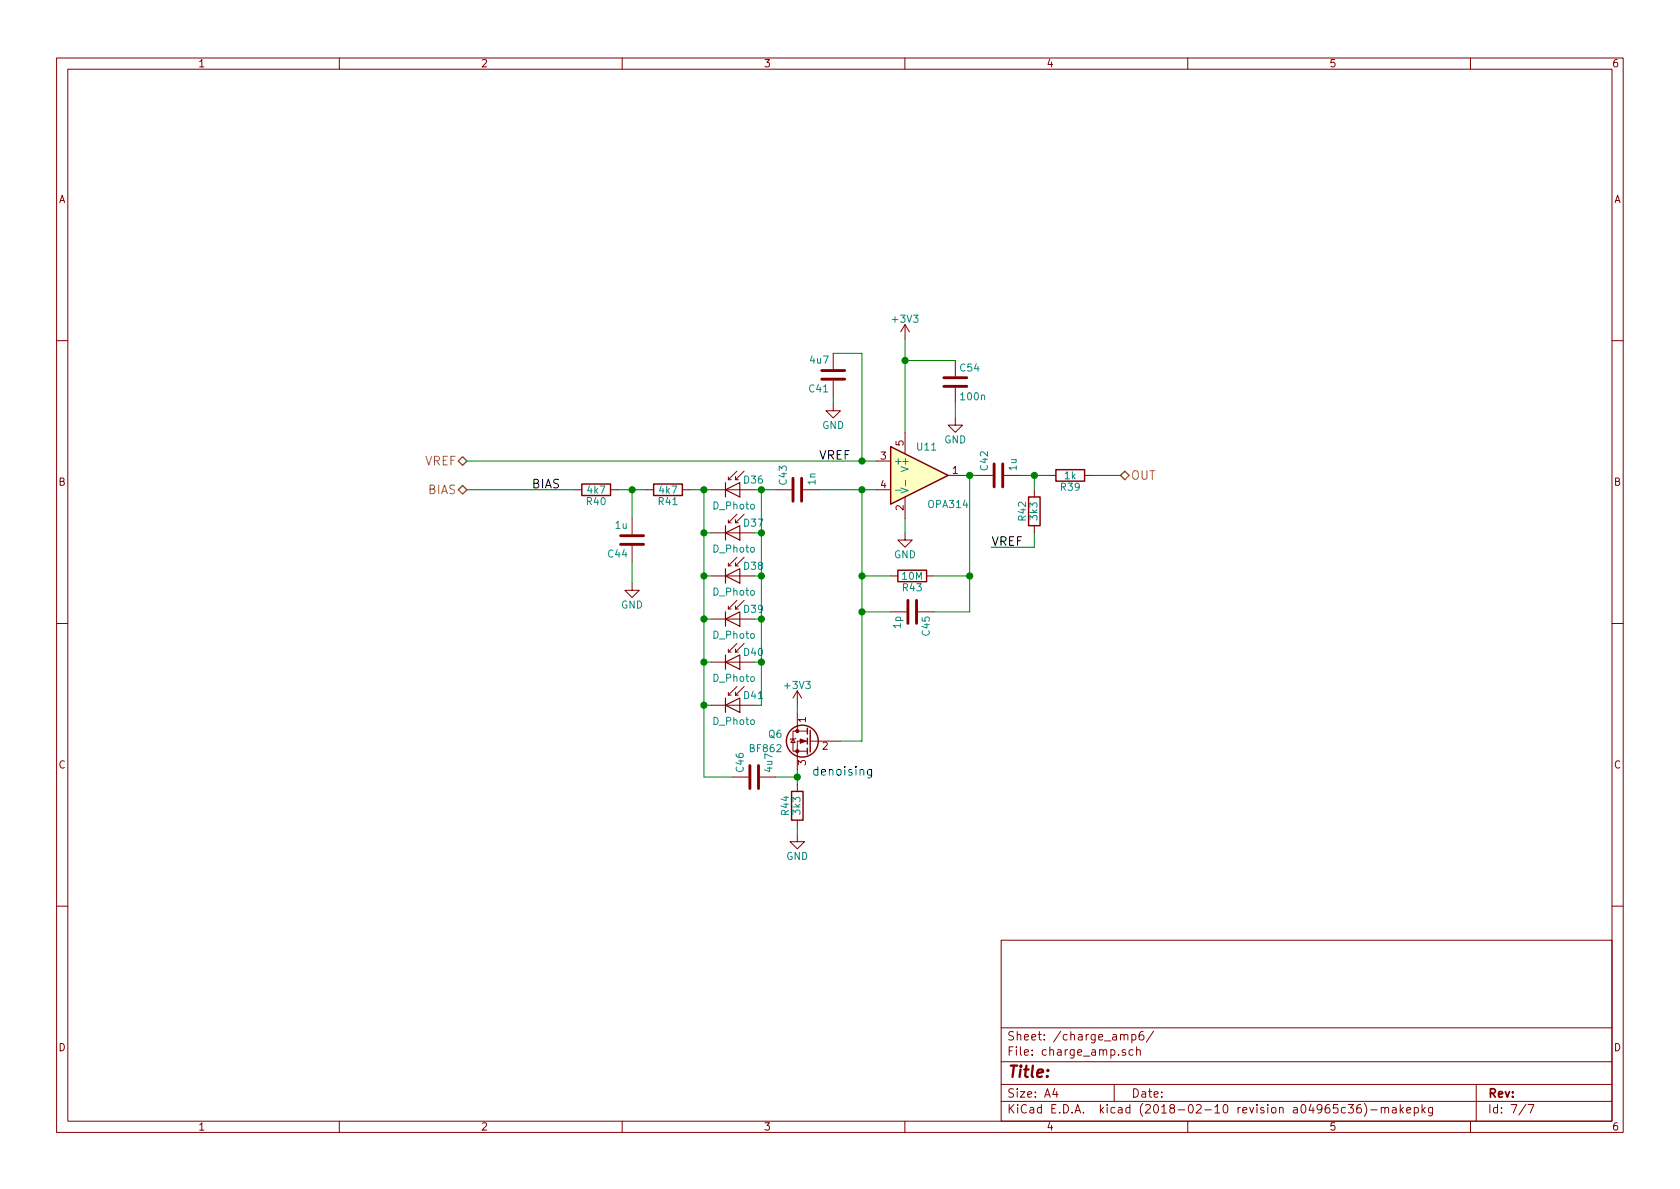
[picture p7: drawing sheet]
<svg xmlns="http://www.w3.org/2000/svg" width="297mm" height="210mm" viewBox="0 0 297 210" stroke-linecap="round" stroke-linejoin="round" font-family="sans-serif">
<g fill="none" stroke="#840000" stroke-width=".18">
<path d="M10 10.3h277v189.9h-277zM12 12.2h273v186.1h-273zM60 10.3v1.9M110 10.3v1.9M160 10.3v1.9M210 10.3v1.9M260 10.3v1.9M160 57.4v2.5M160 57.4l-.7 1.3M160 57.4l.8 1.3M10 60.2h2M147.3 71.4v1.2h1.3l-1.3 1.3-1.3-1.3h1.3"/>
<path d="M147.3 62.5v2.8M147.3 67.3v2.8M160 76.4v3.9M168.9 73.9v1.3h1.3l-1.3 1.2-1.3-1.2h1.3M168.9 63.7v2.8M168.9 68.6v2.8M285 60.2h2M101.6 86.6h1.3M107.9 86.6h1.3M111.8 91.7v2.8M111.8 96.5v2.8M114.3 86.6h1.3"/>
<path d="M120.6 86.6h1.3M125.7 86.6h7.6M125.7 94.2h7.6M128.8 84.8h.5M128.8 92.5h.5M130.3 83.3l-1.5 1.5v-.5M130.3 90.9l-1.5 1.6v-.6M130.3 98.5l-1.5 1.6v-.5M131.6 83.3l-1.6 1.5v-.5v.5h.6M131.6 90.9l-1.6 1.6v-.6v.6h.6M131.6 98.5l-1.6 1.6v-.5v.5h.6M137.2 86.6h2.8"/>
<path d="M142 86.6h2.8M154.9 86.6h2.6M154.9 81.5h2.6M160 94.2v1.3h1.3l-1.3 1.3-1.3-1.3h1.3M160 87.9v3.8M167.6 84.1h2.6M172.7 84.1h2.8M177.5 84.1h2.8M182.9 86.6v1.3M182.9 93v1.2M185.4 84.1h1.3M191.8 84.1h1.2"/>
<path d="M10 110.3h2M111.8 103.1v1.3h1.2l-1.2 1.3-1.3-1.3h1.3M125.7 101.8h7.6M125.7 109.5h7.6M125.7 117.1h7.6M128.8 100.1h.5M128.8 107.7h.5M128.8 115.3h.5M130.3 106.2l-1.5 1.5v-.5M130.3 113.8l-1.5 1.5v-.5M131.6 106.2l-1.6 1.5v-.5v.5h.6M131.6 113.8l-1.6 1.5v-.5v.5h.6"/>
<path d="M157.5 101.8h1.2M157.5 108.2h2.8M162.3 108.2h2.8M163.8 101.8h1.3M285 110.3h2M125.7 124.7h7.6M128.8 122.9h.5M129.5 137.4h2.8M130.3 121.4l-1.5 1.5v-.5M131.6 121.4l-1.6 1.5v-.5v.5h.6M134.4 137.4h2.8M140.2 130.7l.4 .6h-.8z"/>
<path d="M140.7 130.6l-.1 .1h-.8l-.1 .1M141 129.3h-.8v3.5h2.5M141 129.3h1.7M141 122.2v2.5M141 126v3.3M141 138.7v1.2M141 122.2l-.8 1.2M141 122.2l.7 1.2M142.7 131.1h-1.7v5M143.3 131.1h5.3M141 147.6v1.2h1.2l-1.2 1.3-1.3-1.3h1.3M141 145v1.3"/>
<path d="M10 160.2h2M177 166.3h108v32h-108zM285 160.2h2M60 198.3v1.9M110 198.3v1.9M160 198.3v1.9M177 194.8h108M177 191.8h108M177 187.8h108M177 181.8h108M186.5 192.5l-.4 1h1M186.8 193v1"/>
<path d="M197 191.8v3M198.8 183.1a.36 .36 0 0 1 .3-.2 .36 .36 0 0 1 .3 .2v.8M199 185.7a.37 .37 0 0 0-.6 .1l.1 .2 .5 .2 .1 .1-.3 .3-.4-.1M200.1 183l.5-.1 .2 .3v.6l-.2 .1-.5-.1M200.1 182.9v1.5M200.3 185.7l-.4-.1-.3 .3 .1 .6 .2 .1 .4-.1M201 185.7a.37 .37 0 0 1 .6 .1v.8M201 185.1v1.5M202.1 182.4a.59 .59 0 0 0-.7 .7l.1 .7 .2 .1 .5-.1 .1-.5-.2-.2-.4-.1-.3 .3M204 182.3l-1.3 2M210 198.3v1.9M237.9 195.9l-.5-.1-.2 .3 .1 .6h.6"/>
<path d="M238.4 195.3h.9l-.5 .6 .4 .1v.7l-.2 .1-.6-.1M240.6 195.3a.59 .59 0 0 0-.7 .7v.7l.3 .1 .4-.1 .1-.5-.1-.2-.4-.1-.3 .3M241.2 195.1a1.71 1.71 0 0 1 0 2.3M242.4 196.3h1.1M244.2 196l.2-.2 .4 .1 .1 .9M244.2 195.8v1M244.9 196a.36 .36 0 0 1 .3-.2 .36 .36 0 0 1 .3 .2v.8M246.2 195.9h.6l.1 .9M246.9 196.2l-.5 .1a.29 .29 0 0 0-.3 .2 .29 .29 0 0 0 .3 .3l.5-.1M247.6 195.3v1.5M247.7 196.3l.4 .5M248.1 195.8l-.5 .6"/>
<path d="M248.7 196.3l.7-.1v-.3l-.5-.1-.2 .2 .1 .7h.6M250.1 195.9l.4-.1 .3 .3-.1 .6-.2 .1-.4-.1M250.1 195.8v1.5M251.4 195.3v1.5M251.6 196.3l.4 .5M252 195.8l-.6 .6M253.3 195.8v1.2l-.3 .3h-.4M253.3 195.9l-.4-.1-.3 .3v.6l.3 .1 .4-.1M260 198.3v1.9M261 191.8v6.5M269.8 195.2l-1.2 2M270.2 195.3h1l-.6 1.5"/>
</g>
<g fill="none" stroke="#840000" stroke-width=".25">
<path d="M157.5 79l10.1 5.1-10.1 5zM102.9 85.6h5v2h-5zM115.6 85.6h5v2h-5zM181.9 87.9h2v5.1h-2zM186.7 83.1h5.1v2h-5.1zM158.7 100.8h5.1v2.1h-5.1zM140 139.9h2v5.1h-2zM142.7 128.8v1M142.7 130.6v1M142.7 132.3v1M143.3 129.2v3.8"/>
<circle cx="141.9" cy="131.1" r="2.82"/>
</g>
<g fill="none" stroke="#840000" stroke-width=".51">
<path d="M145.3 65.5h4.1M145.3 67.1h4.1M166.9 68.3h4M166.9 66.8h4M109.7 94.7h4.1M109.7 96.3h4.1M140.2 84.6v4M141.7 84.6v4M175.8 82v4.1M177.3 82v4.1M160.5 106.2v4M162.1 106.2v4"/>
<path d="M132.6 135.4v4M134.1 135.4v4"/>
</g>
<path d="M128.3 86.6l2.5-1.3v2.6zM128.3 94.2l2.5-1.2v2.5zM128.3 85.3v2.6M128.3 93v2.5M128.3 101.8l2.5-1.2v2.5zM128.3 109.5l2.5-1.3v2.5zM128.3 117.1l2.5-1.3v2.6zM128.3 100.6v2.5M128.3 108.2v2.5M128.3 115.8v2.6M128.3 124.7l2.5-1.3v2.6zM128.3 123.4v2.6" fill="none" stroke="#840000" stroke-width=".2"/>
<g fill="#840000" stroke="#840000" stroke-width=".18">
<path d="M141.5 130.7l1 .4-1 .3z"/>
<circle cx="141" cy="132.8" r=".28"/>
<circle cx="141" cy="129.3" r=".28"/>
</g>
<g fill="none" stroke="#008400" stroke-width=".18">
<path d="M160 59.9v16.5M147.3 62.5h5.1v19M147.3 70.1v1.3M160 63.7h8.9M168.9 71.4v2.5M82.5 86.6h19.1M82.5 81.5h72.4M109.2 86.6h5.1M111.8 86.6v5.1M111.8 99.3v3.8M121.9 86.6h3.8M124.5 86.6v50.8h5"/>
<path d="M124.5 94.2h1.2M133.3 86.6h3.9M133.3 94.2h1.3M134.6 86.6v38.1h-1.3M144.8 86.6h10.1M152.4 86.6v44.5h-3.8M160 91.7v2.5M170.2 84.1h2.5M171.4 84.1v24.1h-6.3M180.3 84.1h5.1M182.9 84.1v2.5M182.9 94.2v2.6h-7.6"/>
<path d="M193 84.1h5.1M124.5 101.8h1.2M124.5 109.5h1.2M124.5 117.1h1.2M133.3 101.8h1.3M133.3 109.5h1.3M133.3 117.1h1.3M152.4 101.8h5.1M152.4 108.2h5.1M165.1 101.8h6.3M124.5 124.7h1.2M137.2 137.4h3.8"/>
<path d="M141 124.7v1.3M141 136.1v2.6M141 146.3v1.3"/>
</g>
<g fill="#008400" stroke="#008400" stroke-width=".25">
<circle cx="182.9" cy="84.1" r=".51"/>
<circle cx="171.5" cy="101.8" r=".51"/>
<circle cx="152.4" cy="101.8" r=".51"/>
<circle cx="171.5" cy="84.1" r=".51"/>
<circle cx="152.4" cy="81.5" r=".51"/>
<circle cx="152.4" cy="86.6" r=".51"/>
<circle cx="152.4" cy="108.2" r=".51"/>
<circle cx="141" cy="137.4" r=".51"/>
<circle cx="124.5" cy="86.6" r=".51"/>
<circle cx="111.8" cy="86.6" r=".51"/>
<circle cx="124.5" cy="94.2" r=".51"/>
<circle cx="124.5" cy="101.8" r=".51"/>
<circle cx="124.5" cy="109.5" r=".51"/>
<circle cx="124.5" cy="117.1" r=".51"/>
<circle cx="124.5" cy="124.7" r=".51"/>
<circle cx="134.6" cy="86.6" r=".51"/>
<circle cx="134.6" cy="94.2" r=".51"/>
<circle cx="134.6" cy="101.8" r=".51"/>
<circle cx="134.6" cy="109.5" r=".51"/>
<circle cx="134.6" cy="117.1" r=".51"/>
<circle cx="160" cy="63.7" r=".51"/>
</g>
<path d="M154.1 136.1v1.2l-.3 .3-.4-.1M154.1 136.1h-.4l-.3 .1v.7a.48 .48 0 0 0 .7 .1" fill="none" stroke="#0000c2" stroke-width=".18"/>
<path d="M81 86.6l.8-.8 .7 .8-.7 .8zM81 81.5l.8-.7 .7 .7-.7 .8zM198.1 84.1l.8-.8 .7 .8-.7 .7z" fill="none" stroke="#848400" stroke-width=".25"/>
<path d="M157.5 79l10.1 5.1-10.1 5z" fill="#ffffc2" stroke="#ffffc2" stroke-width=".18"/>
<path d="M158.3 86.7h1M159.3 86.3l1.3 .4-1.3 .5M160.1 84.9v1" fill="none" stroke="#008484" stroke-width=".18"/>
<text font-size="2.8" fill="#840000" x="178" y="190.5">Title:</text>
<g font-size="2.1" fill="#848400">
<text x="75.1" y="82.3">VREF</text>
<text x="75.7" y="87.4">BIAS</text>
<text x="199.9" y="84.8">OUT</text>
</g>
<g font-size="2.1">
<text x="144.8" y="81.3">VREF</text>
<text x="94" y="86.4">BIAS</text>
<text x="175.3" y="96.5">VREF</text>
</g>
<text font-size="2.1" fill="#0000c2" x="143.5" y="137.2">denoising</text>
<g font-size="2.1" fill="#840000">
<text x="178" y="184">Sheet: /charge_amp6/</text>
<text x="178" y="186.7">File: charge_amp.sch</text>
<text x="178" y="196.9">KiCad E.D.A. kicad (2018-02-10 revision a04965c36)-makepkg</text>
<text x="178" y="194.1">Size: A4</text>
<text x="200" y="194.1">Date:</text>
<text x="263" y="194.1">Rev:</text>
<text x="263" y="196.9">Id: 7/7</text>
</g>
<g font-size="1.8" fill="#840000">
<text x="35" y="11.9">1</text>
<text x="85" y="11.9">2</text>
<text x="135" y="11.9">3</text>
<text x="185" y="11.9">4</text>
<text x="235" y="11.9">5</text>
<text x="285" y="11.9">6</text>
<text x="10.4" y="35.9">A</text>
<text x="285.4" y="35.9">A</text>
<text x="155.7" y="81.3">3</text>
<text x="159.8" y="78.8" transform="rotate(-90 159.8 78.8)">5</text>
<text x="168.4" y="83.8">1</text>
<text x="10.4" y="85.9">B</text>
<text x="155.7" y="86.4">4</text>
<text x="285.4" y="85.9">B</text>
<text x="159.8" y="90.3" transform="rotate(-90 159.8 90.3)">2</text>
<text x="142.5" y="127.7" transform="rotate(-90 142.5 127.7)">1</text>
<text x="10.4" y="135.9">C</text>
<text x="142.5" y="135.4" transform="rotate(-90 142.5 135.4)">3</text>
<text x="145.4" y="132.6">2</text>
<text x="285.4" y="135.9">C</text>
<text x="10.4" y="185.9">D</text>
<text x="285.4" y="185.9">D</text>
<text x="35" y="199.9">1</text>
<text x="85" y="199.9">2</text>
<text x="135" y="199.9">3</text>
<text x="185" y="199.9">4</text>
<text x="235" y="199.9">5</text>
<text x="285" y="199.9">6</text>
</g>
<g font-size="1.8" fill="#008484">
<text x="157.9" y="57.1">+3V3</text>
<text x="143.3" y="64.3">4u7</text>
<text x="169.8" y="65.7">C54</text>
<text x="143.1" y="69.4">C41</text>
<text x="170" y="70.8">100n</text>
<text x="145.4" y="75.9">GND</text>
<text x="158" y="82.2">+</text>
<text x="160.7" y="83" transform="rotate(-90 160.7 83)">V+</text>
<text x="162.2" y="79.7">U11</text>
<text x="167" y="78.4">GND</text>
<text x="174.7" y="83.1" transform="rotate(-90 174.7 83.1)">C42</text>
<text x="179.8" y="83.2" transform="rotate(-90 179.8 83.2)">1u</text>
<text x="103.8" y="89.3">R40</text>
<text x="103.9" y="87.3">4k7</text>
<text x="116.5" y="89.3">R41</text>
<text x="116.6" y="87.3">4k7</text>
<text x="131.6" y="85.5">D36</text>
<text x="139.1" y="85.7" transform="rotate(-90 139.1 85.7)">C43</text>
<text x="144.2" y="85.7" transform="rotate(-90 144.2 85.7)">1n</text>
<text x="164.3" y="89.8">OPA314</text>
<text x="187.6" y="86.8">R39</text>
<text x="188.3" y="84.8">1k</text>
<text x="108.8" y="93.5">1u</text>
<text x="126.2" y="90.1">D_Photo</text>
<text x="131.6" y="93.1">D37</text>
<text x="181.4" y="92" transform="rotate(-90 181.4 92)">R42</text>
<text x="183.4" y="91.9" transform="rotate(-90 183.4 91.9)">3k3</text>
<text x="107.6" y="98.6">C44</text>
<text x="126.2" y="97.7">D_Photo</text>
<text x="131.6" y="100.8">D38</text>
<text x="158.1" y="98.7">GND</text>
<text x="109.8" y="107.6">GND</text>
<text x="126.2" y="105.3">D_Photo</text>
<text x="159.6" y="102.5">10M</text>
<text x="159.7" y="104.6">R43</text>
<text x="126.2" y="112.9">D_Photo</text>
<text x="131.6" y="108.4">D39</text>
<text x="159.3" y="111.1" transform="rotate(-90 159.3 111.1)">1p</text>
<text x="164.4" y="112.4" transform="rotate(-90 164.4 112.4)">C45</text>
<text x="131.6" y="116">D40</text>
<text x="126.2" y="120.6">D_Photo</text>
<text x="131.6" y="123.6">D41</text>
<text x="138.9" y="121.8">+3V3</text>
<text x="126.2" y="128.2">D_Photo</text>
<text x="135.9" y="130.5">Q6</text>
<text x="131.5" y="136.5" transform="rotate(-90 131.5 136.5)">C46</text>
<text x="132.7" y="133">BF862</text>
<text x="136.6" y="136.4" transform="rotate(-90 136.6 136.4)">4u7</text>
<text x="141.5" y="144" transform="rotate(-90 141.5 144)">3k3</text>
<text x="139.5" y="144.1" transform="rotate(-90 139.5 144.1)">R44</text>
<text x="139" y="152.1">GND</text>
</g>
</svg>
